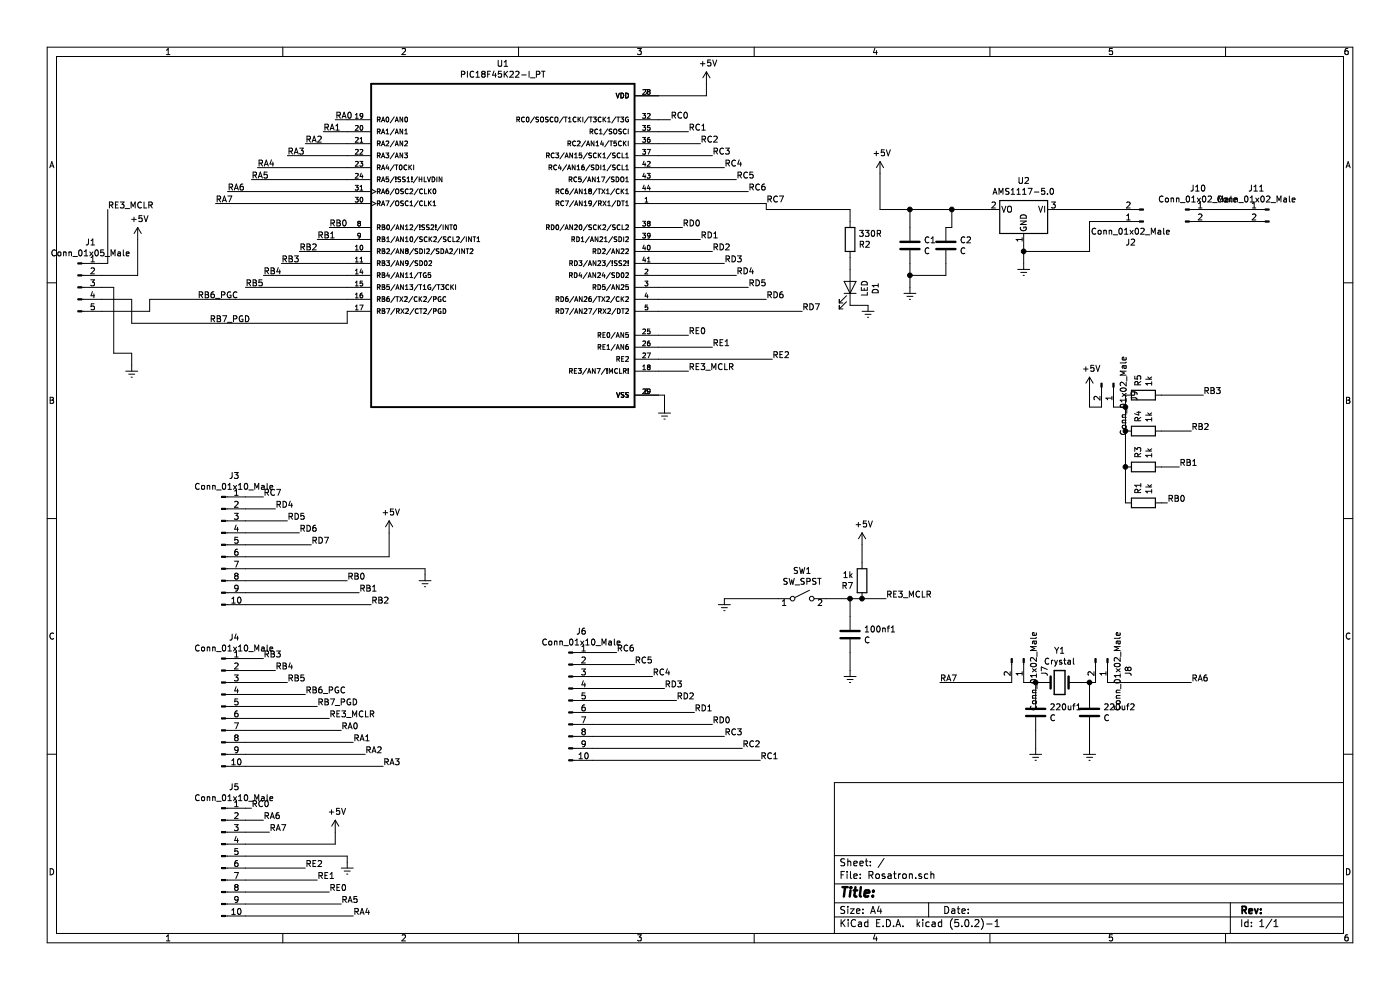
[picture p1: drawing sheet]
EESchema Schematic File Version 4
LIBS:Rosatron-cache
EELAYER 26 0
EELAYER END
$Descr A4 11693 8268
encoding utf-8
Sheet 1 1
Title ""
Date ""
Rev ""
Comp ""
Comment1 ""
Comment2 ""
Comment3 ""
Comment4 ""
$EndDescr
$Comp
L PIC18F45K22-I_PT:PIC18F45K22-I_PT U1
U 1 1
P 4200 2100
F 0 "U1" H 4200 3670 50  0000 C CNN
F 1 "PIC18F45K22-I_PT" H 4200 3579 50  0000 C CNN
F 2 "PIC18F45K22-I_PT:pic18f45k22-i&slash_pt" H 4200 2100 50  0001 L BNN
F 3 "PIC18 Series 1536 B RAM 32 kB Flash 8-Bit Microcontroller SMT - TQFP-44" H 4200 2100 50  0001 L BNN
F 4 "TQFP-44 Microchip" H 4200 2100 50  0001 L BNN "Campo4"
F 5 "Microchip" H 4200 2100 50  0001 L BNN "Campo5"
F 6 "None" H 4200 2100 50  0001 L BNN "Campo6"
F 7 "PIC18F45K22-I/PT" H 4200 2100 50  0001 L BNN "Campo7"
F 8 "Unavailable" H 4200 2100 50  0001 L BNN "Campo8"
	1    4200 2100
	1    0    0    -1  
$EndComp
$Comp
L Regulator_Linear:AMS1117-5.0 U2
U 1 1
P 8550 1750
F 0 "U2" H 8550 1992 50  0000 C CNN
F 1 "AMS1117-5.0" H 8550 1901 50  0000 C CNN
F 2 "Package_TO_SOT_SMD:SOT-223-3_TabPin2" H 8550 1950 50  0001 C CNN
F 3 "http://www.advanced-monolithic.com/pdf/ds1117.pdf" H 8650 1500 50  0001 C CNN
	1    8550 1750
	-1   0    0    -1  
$EndComp
$Comp
L Device:C C2
U 1 1
P 7900 2050
F 0 "C2" H 8015 2096 50  0000 L CNN
F 1 "C" H 8015 2005 50  0000 L CNN
F 2 "Capacitor_SMD:C_0603_1608Metric_Pad1.05x0.95mm_HandSolder" H 7938 1900 50  0001 C CNN
F 3 "~" H 7900 2050 50  0001 C CNN
	1    7900 2050
	1    0    0    -1  
$EndComp
$Comp
L Device:C C1
U 1 1
P 7600 2050
F 0 "C1" H 7715 2096 50  0000 L CNN
F 1 "C" H 7715 2005 50  0000 L CNN
F 2 "Capacitor_SMD:C_0603_1608Metric_Pad1.05x0.95mm_HandSolder" H 7638 1900 50  0001 C CNN
F 3 "~" H 7600 2050 50  0001 C CNN
	1    7600 2050
	1    0    0    -1  
$EndComp
$Comp
L power:+5V #PWR0101
U 1 1
P 7350 1450
F 0 "#PWR0101" H 7350 1300 50  0001 C CNN
F 1 "+5V" H 7365 1623 50  0000 C CNN
F 2 "" H 7350 1450 50  0001 C CNN
F 3 "" H 7350 1450 50  0001 C CNN
	1    7350 1450
	1    0    0    -1  
$EndComp
$Comp
L power:+5V #PWR0102
U 1 1
P 5900 700
F 0 "#PWR0102" H 5900 550 50  0001 C CNN
F 1 "+5V" H 5915 873 50  0000 C CNN
F 2 "" H 5900 700 50  0001 C CNN
F 3 "" H 5900 700 50  0001 C CNN
	1    5900 700 
	1    0    0    -1  
$EndComp
$Comp
L power:Earth #PWR0103
U 1 1
P 5550 3400
F 0 "#PWR0103" H 5550 3150 50  0001 C CNN
F 1 "Earth" H 5550 3250 50  0001 C CNN
F 2 "" H 5550 3400 50  0001 C CNN
F 3 "~" H 5550 3400 50  0001 C CNN
	1    5550 3400
	1    0    0    -1  
$EndComp
$Comp
L Connector:Conn_01x02_Male J2
U 1 1
P 9550 1850
F 0 "J2" H 9656 2028 50  0000 C CNN
F 1 "Conn_01x02_Male" H 9656 1937 50  0000 C CNN
F 2 "Connector_PinHeader_2.54mm:PinHeader_1x02_P2.54mm_Vertical" H 9550 1850 50  0001 C CNN
F 3 "~" H 9550 1850 50  0001 C CNN
	1    9550 1850
	-1   0    0    1   
$EndComp
$Comp
L power:Earth #PWR0105
U 1 1
P 7600 2400
F 0 "#PWR0105" H 7600 2150 50  0001 C CNN
F 1 "Earth" H 7600 2250 50  0001 C CNN
F 2 "" H 7600 2400 50  0001 C CNN
F 3 "~" H 7600 2400 50  0001 C CNN
	1    7600 2400
	1    0    0    -1  
$EndComp
Wire Wire Line
	7350 1450 7350 1750
Wire Wire Line
	7350 1750 7600 1750
Wire Wire Line
	7600 1900 7600 1750
Connection ~ 7600 1750
Wire Wire Line
	7950 1900 7900 1900
Wire Wire Line
	7950 1900 7950 1750
Wire Wire Line
	7600 1750 7950 1750
Wire Wire Line
	7600 2200 7600 2300
Wire Wire Line
	7900 2200 7900 2300
Wire Wire Line
	7900 2300 7600 2300
Connection ~ 7600 2300
Wire Wire Line
	7600 2300 7600 2400
Wire Wire Line
	8250 1750 7950 1750
Connection ~ 7950 1750
Wire Wire Line
	8550 2050 8550 2100
Wire Wire Line
	9350 1750 8850 1750
Wire Wire Line
	9350 1850 9100 1850
Wire Wire Line
	9100 1850 9100 2100
Wire Wire Line
	9100 2100 8550 2100
Connection ~ 8550 2100
Wire Wire Line
	8550 2100 8550 2200
Wire Wire Line
	5500 3300 5550 3300
Wire Wire Line
	5550 3300 5550 3400
Wire Wire Line
	2900 2700 2900 2600
$Comp
L power:Earth #PWR0111
U 1 1
P 9100 6250
F 0 "#PWR0111" H 9100 6000 50  0001 C CNN
F 1 "Earth" H 9100 6100 50  0001 C CNN
F 2 "" H 9100 6250 50  0001 C CNN
F 3 "~" H 9100 6250 50  0001 C CNN
	1    9100 6250
	1    0    0    -1  
$EndComp
$Comp
L power:Earth #PWR0110
U 1 1
P 8650 6250
F 0 "#PWR0110" H 8650 6000 50  0001 C CNN
F 1 "Earth" H 8650 6100 50  0001 C CNN
F 2 "" H 8650 6250 50  0001 C CNN
F 3 "~" H 8650 6250 50  0001 C CNN
	1    8650 6250
	1    0    0    -1  
$EndComp
$Comp
L Device:C 220uf1
U 1 1
P 8650 5950
F 0 "220uf1" H 8765 5996 50  0000 L CNN
F 1 "C" H 8765 5905 50  0000 L CNN
F 2 "Capacitor_SMD:C_0603_1608Metric_Pad1.05x0.95mm_HandSolder" H 8688 5800 50  0001 C CNN
F 3 "~" H 8650 5950 50  0001 C CNN
	1    8650 5950
	1    0    0    -1  
$EndComp
$Comp
L Device:C 220uf2
U 1 1
P 9100 5950
F 0 "220uf2" H 9215 5996 50  0000 L CNN
F 1 "C" H 9215 5905 50  0000 L CNN
F 2 "Capacitor_SMD:C_0603_1608Metric_Pad1.05x0.95mm_HandSolder" H 9138 5800 50  0001 C CNN
F 3 "~" H 9100 5950 50  0001 C CNN
	1    9100 5950
	1    0    0    -1  
$EndComp
$Comp
L Device:Crystal Y1
U 1 1
P 8850 5700
F 0 "Y1" H 8850 5968 50  0000 C CNN
F 1 "Crystal" H 8850 5877 50  0000 C CNN
F 2 "Crystal:Crystal_HC49-U_Vertical" H 8850 5700 50  0001 C CNN
F 3 "~" H 8850 5700 50  0001 C CNN
	1    8850 5700
	1    0    0    -1  
$EndComp
Text Label 900  1750 0    50   ~ 0
RE3_MCLR
Wire Wire Line
	900  1750 900  2200
Wire Wire Line
	900  2200 850  2200
Wire Wire Line
	1150 2300 1150 2000
Wire Wire Line
	850  2300 1150 2300
$Comp
L power:+5V #PWR0107
U 1 1
P 1150 2000
F 0 "#PWR0107" H 1150 1850 50  0001 C CNN
F 1 "+5V" H 1165 2173 50  0000 C CNN
F 2 "" H 1150 2000 50  0001 C CNN
F 3 "" H 1150 2000 50  0001 C CNN
	1    1150 2000
	1    0    0    -1  
$EndComp
Wire Wire Line
	1100 2950 1100 3050
Wire Wire Line
	950  2950 1100 2950
Wire Wire Line
	950  2400 950  2950
Wire Wire Line
	850  2400 950  2400
Wire Wire Line
	1100 2500 1100 2700
$Comp
L power:Earth #PWR0106
U 1 1
P 1100 3050
F 0 "#PWR0106" H 1100 2800 50  0001 C CNN
F 1 "Earth" H 1100 2900 50  0001 C CNN
F 2 "" H 1100 3050 50  0001 C CNN
F 3 "~" H 1100 3050 50  0001 C CNN
	1    1100 3050
	1    0    0    -1  
$EndComp
Wire Wire Line
	850  2500 1100 2500
Wire Wire Line
	1250 2600 1250 2500
Wire Wire Line
	850  2600 1250 2600
$Comp
L Connector:Conn_01x05_Male J1
U 1 1
P 650 2400
F 0 "J1" H 756 2778 50  0000 C CNN
F 1 "Conn_01x05_Male" H 756 2687 50  0000 C CNN
F 2 "Connector_PinHeader_2.54mm:PinHeader_1x05_P2.54mm_Vertical" H 650 2400 50  0001 C CNN
F 3 "~" H 650 2400 50  0001 C CNN
	1    650  2400
	1    0    0    -1  
$EndComp
$Comp
L power:+5V #PWR0108
U 1 1
P 9100 3250
F 0 "#PWR0108" H 9100 3100 50  0001 C CNN
F 1 "+5V" H 9115 3423 50  0000 C CNN
F 2 "" H 9100 3250 50  0001 C CNN
F 3 "" H 9100 3250 50  0001 C CNN
	1    9100 3250
	1    0    0    -1  
$EndComp
Wire Wire Line
	9700 3300 10050 3300
Wire Wire Line
	9700 3600 9950 3600
Wire Wire Line
	9700 3900 9850 3900
Wire Wire Line
	9700 4200 9750 4200
$Comp
L Device:R R5
U 1 1
P 9550 3300
F 0 "R5" H 9620 3346 50  0000 L CNN
F 1 "1k" H 9620 3255 50  0000 L CNN
F 2 "Resistor_SMD:R_0805_2012Metric_Pad1.15x1.40mm_HandSolder" V 9480 3300 50  0001 C CNN
F 3 "~" H 9550 3300 50  0001 C CNN
	1    9550 3300
	0    -1   -1   0   
$EndComp
Connection ~ 9400 3600
$Comp
L Device:R R4
U 1 1
P 9550 3600
F 0 "R4" H 9620 3646 50  0000 L CNN
F 1 "1k" H 9620 3555 50  0000 L CNN
F 2 "Resistor_SMD:R_0805_2012Metric_Pad1.15x1.40mm_HandSolder" V 9480 3600 50  0001 C CNN
F 3 "~" H 9550 3600 50  0001 C CNN
	1    9550 3600
	0    -1   -1   0   
$EndComp
Wire Wire Line
	9400 3900 9400 3600
Wire Wire Line
	9400 4200 9400 3900
Connection ~ 9400 3900
$Comp
L Device:R R3
U 1 1
P 9550 3900
F 0 "R3" H 9620 3946 50  0000 L CNN
F 1 "1k" H 9620 3855 50  0000 L CNN
F 2 "Resistor_SMD:R_0805_2012Metric_Pad1.15x1.40mm_HandSolder" V 9480 3900 50  0001 C CNN
F 3 "~" H 9550 3900 50  0001 C CNN
	1    9550 3900
	0    -1   -1   0   
$EndComp
$Comp
L Device:R R1
U 1 1
P 9550 4200
F 0 "R1" H 9620 4246 50  0000 L CNN
F 1 "1k" H 9620 4155 50  0000 L CNN
F 2 "Resistor_SMD:R_0805_2012Metric_Pad1.15x1.40mm_HandSolder" V 9480 4200 50  0001 C CNN
F 3 "~" H 9550 4200 50  0001 C CNN
	1    9550 4200
	0    -1   -1   0   
$EndComp
Wire Wire Line
	9100 6100 9100 6250
Wire Wire Line
	8650 6250 8650 6100
Wire Wire Line
	8550 5700 8650 5700
Wire Wire Line
	8650 5800 8650 5700
Connection ~ 8650 5700
Wire Wire Line
	8650 5700 8700 5700
Wire Wire Line
	9100 5800 9100 5700
Wire Wire Line
	9100 5700 9150 5700
Wire Wire Line
	9000 5700 9100 5700
Connection ~ 9100 5700
Wire Wire Line
	1100 2700 2900 2700
Wire Wire Line
	1250 2500 2900 2500
Wire Wire Line
	9100 3400 9100 3250
Wire Wire Line
	5500 800  5900 800 
Wire Wire Line
	5900 800  5900 700 
Wire Wire Line
	5500 1000 5600 1000
Wire Wire Line
	5500 1100 5750 1100
Wire Wire Line
	5500 1200 5850 1200
Wire Wire Line
	5500 1300 5950 1300
Wire Wire Line
	5500 1400 6050 1400
Wire Wire Line
	5500 1500 6150 1500
Wire Wire Line
	5500 1600 6250 1600
Wire Wire Line
	5500 1700 6400 1700
Wire Wire Line
	5500 1900 5700 1900
Wire Wire Line
	5500 2000 5850 2000
Wire Wire Line
	5500 2100 5950 2100
Wire Wire Line
	5500 2200 6050 2200
Wire Wire Line
	5500 2300 6150 2300
Wire Wire Line
	5500 2400 6250 2400
Wire Wire Line
	5500 2500 6400 2500
Wire Wire Line
	5500 2600 6700 2600
Wire Wire Line
	5500 2800 5750 2800
Wire Wire Line
	5500 2900 5950 2900
Wire Wire Line
	2900 1000 2800 1000
Wire Wire Line
	2900 1100 2700 1100
Wire Wire Line
	2900 1200 2550 1200
Wire Wire Line
	2900 1300 2400 1300
Wire Wire Line
	2900 1600 1900 1600
Wire Wire Line
	2900 1700 1800 1700
Wire Wire Line
	2900 1900 2750 1900
Wire Wire Line
	2900 2100 2500 2100
Wire Wire Line
	2900 2200 2350 2200
Wire Wire Line
	2900 2300 2200 2300
Wire Wire Line
	2900 2400 2050 2400
Text Label 5600 1000 0    50   ~ 0
RC0
Text Label 5750 1100 0    50   ~ 0
RC1
Text Label 5850 1200 0    50   ~ 0
RC2
Text Label 5950 1300 0    50   ~ 0
RC3
Text Label 6050 1400 0    50   ~ 0
RC4
Text Label 6150 1500 0    50   ~ 0
RC5
Text Label 6250 1600 0    50   ~ 0
RC6
Text Label 6400 1700 0    50   ~ 0
RC7
Text Label 5700 1900 0    50   ~ 0
RD0
Text Label 5850 2000 0    50   ~ 0
RD1
Text Label 5950 2100 0    50   ~ 0
RD2
Text Label 6050 2200 0    50   ~ 0
RD3
Text Label 6150 2300 0    50   ~ 0
RD4
Text Label 6250 2400 0    50   ~ 0
RD5
Text Label 6400 2500 0    50   ~ 0
RD6
Text Label 6700 2600 0    50   ~ 0
RD7
Text Label 5750 2800 0    50   ~ 0
RE0
Text Label 5950 2900 0    50   ~ 0
RE1
Text Label 2800 1000 0    50   ~ 0
RA0
Text Label 2700 1100 0    50   ~ 0
RA1
Text Label 2550 1200 0    50   ~ 0
RA2
Text Label 2400 1300 0    50   ~ 0
RA3
Text Label 2150 1400 0    50   ~ 0
RA4
Text Label 2100 1500 0    50   ~ 0
RA5
Wire Wire Line
	2100 1500 2900 1500
Wire Wire Line
	2650 2000 2900 2000
Text Label 1900 1600 0    50   ~ 0
RA6
Text Label 1800 1700 0    50   ~ 0
RA7
Text Label 2750 1900 0    50   ~ 0
RB0
Text Label 2650 2000 0    50   ~ 0
RB1
Text Label 2500 2100 0    50   ~ 0
RB2
Text Label 2200 2300 0    50   ~ 0
RB4
Text Label 2350 2200 0    50   ~ 0
RB3
Text Label 2050 2400 0    50   ~ 0
RB5
Text Label 1650 2500 0    50   ~ 0
RB6_PGC
Text Label 1750 2700 0    50   ~ 0
RB7_PGD
Wire Wire Line
	5500 3100 5750 3100
Text Label 5750 3100 0    50   ~ 0
RE3_MCLR
$Comp
L Connector:Conn_01x10_Male J3
U 1 1
P 1850 4550
F 0 "J3" H 1956 5128 50  0000 C CNN
F 1 "Conn_01x10_Male" H 1956 5037 50  0000 C CNN
F 2 "Connector_PinHeader_2.54mm:PinHeader_1x10_P2.54mm_Vertical" H 1850 4550 50  0001 C CNN
F 3 "~" H 1850 4550 50  0001 C CNN
	1    1850 4550
	1    0    0    -1  
$EndComp
$Comp
L Connector:Conn_01x10_Male J4
U 1 1
P 1850 5900
F 0 "J4" H 1956 6478 50  0000 C CNN
F 1 "Conn_01x10_Male" H 1956 6387 50  0000 C CNN
F 2 "Connector_PinHeader_2.54mm:PinHeader_1x10_P2.54mm_Vertical" H 1850 5900 50  0001 C CNN
F 3 "~" H 1850 5900 50  0001 C CNN
	1    1850 5900
	1    0    0    -1  
$EndComp
$Comp
L Connector:Conn_01x10_Male J5
U 1 1
P 1850 7150
F 0 "J5" H 1956 7728 50  0000 C CNN
F 1 "Conn_01x10_Male" H 1956 7637 50  0000 C CNN
F 2 "Connector_PinHeader_2.54mm:PinHeader_1x10_P2.54mm_Vertical" H 1850 7150 50  0001 C CNN
F 3 "~" H 1850 7150 50  0001 C CNN
	1    1850 7150
	1    0    0    -1  
$EndComp
$Comp
L Connector:Conn_01x10_Male J6
U 1 1
P 4750 5850
F 0 "J6" H 4856 6428 50  0000 C CNN
F 1 "Conn_01x10_Male" H 4856 6337 50  0000 C CNN
F 2 "Connector_PinHeader_2.54mm:PinHeader_1x10_P2.54mm_Vertical" H 4750 5850 50  0001 C CNN
F 3 "~" H 4750 5850 50  0001 C CNN
	1    4750 5850
	1    0    0    -1  
$EndComp
Wire Wire Line
	2050 4150 2200 4150
Wire Wire Line
	2050 4250 2300 4250
Wire Wire Line
	2050 4350 2400 4350
Wire Wire Line
	2050 4450 2500 4450
Wire Wire Line
	2050 4550 2600 4550
Wire Wire Line
	2050 4850 2900 4850
Wire Wire Line
	2050 4950 3000 4950
Wire Wire Line
	2050 5050 3100 5050
Wire Wire Line
	2050 5500 2200 5500
Wire Wire Line
	2050 5600 2300 5600
Wire Wire Line
	2050 5700 2400 5700
Wire Wire Line
	2050 5800 2550 5800
Wire Wire Line
	2050 5900 2650 5900
Wire Wire Line
	2050 6000 2750 6000
Wire Wire Line
	2050 6100 2850 6100
Wire Wire Line
	2050 6200 2950 6200
Wire Wire Line
	2050 6300 3050 6300
Wire Wire Line
	2050 6400 3200 6400
Wire Wire Line
	2050 6750 2100 6750
Wire Wire Line
	2050 6850 2200 6850
Wire Wire Line
	2050 6950 2250 6950
Wire Wire Line
	2050 7250 2550 7250
Wire Wire Line
	2050 7350 2650 7350
Wire Wire Line
	2050 7450 2750 7450
Wire Wire Line
	2050 7550 2850 7550
Wire Wire Line
	2050 7650 2950 7650
Wire Wire Line
	4950 5450 5150 5450
Wire Wire Line
	4950 5550 5300 5550
Wire Wire Line
	4950 5650 5450 5650
Wire Wire Line
	4950 5750 5550 5750
Wire Wire Line
	4950 5850 5650 5850
Wire Wire Line
	4950 5950 5800 5950
Wire Wire Line
	4950 6050 5950 6050
Wire Wire Line
	4950 6150 6050 6150
Wire Wire Line
	4950 6250 6200 6250
Wire Wire Line
	4950 6350 6350 6350
Text Label 2200 4150 0    50   ~ 0
RC7
Text Label 2300 4250 0    50   ~ 0
RD4
Text Label 2400 4350 0    50   ~ 0
RD5
Text Label 2500 4450 0    50   ~ 0
RD6
Text Label 2600 4550 0    50   ~ 0
RD7
Text Label 2900 4850 0    50   ~ 0
RB0
Text Label 3000 4950 0    50   ~ 0
RB1
Text Label 3100 5050 0    50   ~ 0
RB2
Text Label 2200 5500 0    50   ~ 0
RB3
Text Label 2300 5600 0    50   ~ 0
RB4
Text Label 2400 5700 0    50   ~ 0
RB5
Text Label 2550 5800 0    50   ~ 0
RB6_PGC
Text Label 2650 5900 0    50   ~ 0
RB7_PGD
Text Label 2750 6000 0    50   ~ 0
RE3_MCLR
Text Label 2850 6100 0    50   ~ 0
RA0
Text Label 2950 6200 0    50   ~ 0
RA1
Text Label 3050 6300 0    50   ~ 0
RA2
Text Label 3200 6400 0    50   ~ 0
RA3
Text Label 2100 6750 0    50   ~ 0
RC0
Text Label 2200 6850 0    50   ~ 0
RA6
Text Label 2250 6950 0    50   ~ 0
RA7
Text Label 2550 7250 0    50   ~ 0
RE2
Text Label 2650 7350 0    50   ~ 0
RE1
Text Label 2750 7450 0    50   ~ 0
RE0
Text Label 2850 7550 0    50   ~ 0
RA5
Text Label 2950 7650 0    50   ~ 0
RA4
Text Label 5150 5450 0    50   ~ 0
RC6
Text Label 5300 5550 0    50   ~ 0
RC5
Text Label 5450 5650 0    50   ~ 0
RC4
Text Label 5550 5750 0    50   ~ 0
RD3
Text Label 5650 5850 0    50   ~ 0
RD2
Text Label 5800 5950 0    50   ~ 0
RD1
Text Label 5950 6050 0    50   ~ 0
RD0
Text Label 6050 6150 0    50   ~ 0
RC3
Text Label 6200 6250 0    50   ~ 0
RC2
Text Label 6350 6350 0    50   ~ 0
RC1
$Comp
L power:Earth #PWR0112
U 1 1
P 3550 4800
F 0 "#PWR0112" H 3550 4550 50  0001 C CNN
F 1 "Earth" H 3550 4650 50  0001 C CNN
F 2 "" H 3550 4800 50  0001 C CNN
F 3 "~" H 3550 4800 50  0001 C CNN
	1    3550 4800
	1    0    0    -1  
$EndComp
$Comp
L power:Earth #PWR0113
U 1 1
P 2900 7200
F 0 "#PWR0113" H 2900 6950 50  0001 C CNN
F 1 "Earth" H 2900 7050 50  0001 C CNN
F 2 "" H 2900 7200 50  0001 C CNN
F 3 "~" H 2900 7200 50  0001 C CNN
	1    2900 7200
	1    0    0    -1  
$EndComp
$Comp
L power:+5V #PWR0114
U 1 1
P 3250 4450
F 0 "#PWR0114" H 3250 4300 50  0001 C CNN
F 1 "+5V" H 3265 4623 50  0000 C CNN
F 2 "" H 3250 4450 50  0001 C CNN
F 3 "" H 3250 4450 50  0001 C CNN
	1    3250 4450
	1    0    0    -1  
$EndComp
$Comp
L power:+5V #PWR0115
U 1 1
P 2800 6950
F 0 "#PWR0115" H 2800 6800 50  0001 C CNN
F 1 "+5V" H 2815 7123 50  0000 C CNN
F 2 "" H 2800 6950 50  0001 C CNN
F 3 "" H 2800 6950 50  0001 C CNN
	1    2800 6950
	1    0    0    -1  
$EndComp
Wire Wire Line
	2050 4750 3550 4750
Wire Wire Line
	3250 4650 3250 4450
Wire Wire Line
	2050 4650 3250 4650
Wire Wire Line
	2800 7050 2800 6950
Wire Wire Line
	2050 7050 2800 7050
Wire Wire Line
	2050 7150 2900 7150
$Comp
L Connector:Conn_01x02_Male J7
U 1 1
P 8550 5500
F 0 "J7" H 8656 5678 50  0000 C CNN
F 1 "Conn_01x02_Male" H 8656 5587 50  0000 C CNN
F 2 "Connector_PinHeader_2.54mm:PinHeader_1x02_P2.54mm_Vertical" H 8550 5500 50  0001 C CNN
F 3 "~" H 8550 5500 50  0001 C CNN
	1    8550 5500
	0    1    1    0   
$EndComp
$Comp
L Connector:Conn_01x02_Male J8
U 1 1
P 9250 5500
F 0 "J8" H 9356 5678 50  0000 C CNN
F 1 "Conn_01x02_Male" H 9356 5587 50  0000 C CNN
F 2 "Connector_PinHeader_2.54mm:PinHeader_1x02_P2.54mm_Vertical" H 9250 5500 50  0001 C CNN
F 3 "~" H 9250 5500 50  0001 C CNN
	1    9250 5500
	0    1    1    0   
$EndComp
Wire Wire Line
	9250 5700 9950 5700
Wire Wire Line
	8450 5700 7850 5700
$Comp
L Connector:Conn_01x02_Male J9
U 1 1
P 9300 3200
F 0 "J9" H 9406 3378 50  0000 C CNN
F 1 "Conn_01x02_Male" H 9406 3287 50  0000 C CNN
F 2 "Connector_PinHeader_2.54mm:PinHeader_1x02_P2.54mm_Vertical" H 9300 3200 50  0001 C CNN
F 3 "~" H 9300 3200 50  0001 C CNN
	1    9300 3200
	0    1    1    0   
$EndComp
Wire Wire Line
	9400 3300 9400 3400
Wire Wire Line
	9300 3400 9400 3400
Connection ~ 9400 3400
Wire Wire Line
	9400 3400 9400 3600
Wire Wire Line
	9200 3400 9100 3400
$Comp
L Switch:SW_SPST SW1
U 1 1
P 6700 5000
F 0 "SW1" H 6700 5235 50  0000 C CNN
F 1 "SW_SPST" H 6700 5144 50  0000 C CNN
F 2 "Button_Switch_SMD:SW_DIP_SPSTx01_Slide_6.7x4.1mm_W6.73mm_P2.54mm_LowProfile_JPin" H 6700 5000 50  0001 C CNN
F 3 "" H 6700 5000 50  0001 C CNN
	1    6700 5000
	1    0    0    -1  
$EndComp
Wire Wire Line
	6500 5000 6050 5000
$Comp
L power:Earth #PWR0116
U 1 1
P 6050 5000
F 0 "#PWR0116" H 6050 4750 50  0001 C CNN
F 1 "Earth" H 6050 4850 50  0001 C CNN
F 2 "" H 6050 5000 50  0001 C CNN
F 3 "~" H 6050 5000 50  0001 C CNN
	1    6050 5000
	1    0    0    -1  
$EndComp
$Comp
L power:+5V #PWR0117
U 1 1
P 7200 4550
F 0 "#PWR0117" H 7200 4400 50  0001 C CNN
F 1 "+5V" H 7215 4723 50  0000 C CNN
F 2 "" H 7200 4550 50  0001 C CNN
F 3 "" H 7200 4550 50  0001 C CNN
	1    7200 4550
	1    0    0    -1  
$EndComp
$Comp
L Device:R R7
U 1 1
P 7200 4850
F 0 "R7" H 7270 4896 50  0000 L CNN
F 1 "1k" H 7270 4805 50  0000 L CNN
F 2 "Resistor_SMD:R_0805_2012Metric_Pad1.15x1.40mm_HandSolder" V 7130 4850 50  0001 C CNN
F 3 "~" H 7200 4850 50  0001 C CNN
	1    7200 4850
	-1   0    0    1   
$EndComp
Connection ~ 7200 5000
Wire Wire Line
	7200 5000 7400 5000
Wire Wire Line
	7200 4700 7200 4550
$Comp
L power:Earth #PWR0118
U 1 1
P 7100 5600
F 0 "#PWR0118" H 7100 5350 50  0001 C CNN
F 1 "Earth" H 7100 5450 50  0001 C CNN
F 2 "" H 7100 5600 50  0001 C CNN
F 3 "~" H 7100 5600 50  0001 C CNN
	1    7100 5600
	1    0    0    -1  
$EndComp
$Comp
L Device:C 100nf1
U 1 1
P 7100 5300
F 0 "100nf1" H 7215 5346 50  0000 L CNN
F 1 "C" H 7215 5255 50  0000 L CNN
F 2 "Capacitor_SMD:C_0603_1608Metric_Pad1.05x0.95mm_HandSolder" H 7138 5150 50  0001 C CNN
F 3 "~" H 7100 5300 50  0001 C CNN
	1    7100 5300
	1    0    0    -1  
$EndComp
Wire Wire Line
	7100 5450 7100 5600
Text Label 7400 5000 0    50   ~ 0
RE3_MCLR
Text Label 9950 5700 0    50   ~ 0
RA6
Text Label 7850 5700 0    50   ~ 0
RA7
Text Label 9750 4200 0    50   ~ 0
RB0
Text Label 9850 3900 0    50   ~ 0
RB1
Text Label 9950 3600 0    50   ~ 0
RB2
Text Label 10050 3300 0    50   ~ 0
RB3
Wire Wire Line
	7100 5150 7100 5000
Wire Wire Line
	6900 5000 7100 5000
Connection ~ 7100 5000
Wire Wire Line
	7100 5000 7200 5000
Wire Wire Line
	2150 1400 2900 1400
Wire Wire Line
	2900 7150 2900 7200
$Comp
L power:Earth #PWR0104
U 1 1
P 8550 2200
F 0 "#PWR0104" H 8550 1950 50  0001 C CNN
F 1 "Earth" H 8550 2050 50  0001 C CNN
F 2 "" H 8550 2200 50  0001 C CNN
F 3 "~" H 8550 2200 50  0001 C CNN
	1    8550 2200
	1    0    0    -1  
$EndComp
Wire Wire Line
	3550 4800 3550 4750
$Comp
L Connector:Conn_01x02_Male J11
U 1 1
P 10600 1750
F 0 "J11" H 10706 1928 50  0000 C CNN
F 1 "Conn_01x02_Male" H 10706 1837 50  0000 C CNN
F 2 "Connector_PinHeader_2.54mm:PinHeader_1x02_P2.54mm_Vertical" H 10600 1750 50  0001 C CNN
F 3 "~" H 10600 1750 50  0001 C CNN
	1    10600 1750
	-1   0    0    -1  
$EndComp
$Comp
L Connector:Conn_01x02_Male J10
U 1 1
P 9900 1750
F 0 "J10" H 10006 1928 50  0000 C CNN
F 1 "Conn_01x02_Male" H 10006 1837 50  0000 C CNN
F 2 "Connector_PinHeader_2.54mm:PinHeader_1x02_P2.54mm_Vertical" H 9900 1750 50  0001 C CNN
F 3 "~" H 9900 1750 50  0001 C CNN
	1    9900 1750
	1    0    0    -1  
$EndComp
Wire Wire Line
	10100 1750 10400 1750
Wire Wire Line
	10400 1850 10100 1850
$Comp
L Device:LED D1
U 1 1
P 7100 2400
F 0 "D1" H 7091 2616 50  0000 C CNN
F 1 "LED" H 7091 2525 50  0000 C CNN
F 2 "LED_SMD:LED_0805_2012Metric_Pad1.15x1.40mm_HandSolder" H 7100 2400 50  0001 C CNN
F 3 "~" H 7100 2400 50  0001 C CNN
	1    7100 2400
	0    1    -1   0   
$EndComp
$Comp
L Device:R R2
U 1 1
P 7100 2000
F 0 "R2" H 7170 2046 50  0000 L CNN
F 1 "330R" H 7170 1955 50  0000 L CNN
F 2 "Resistor_SMD:R_0805_2012Metric_Pad1.15x1.40mm_HandSolder" V 7030 2000 50  0001 C CNN
F 3 "~" H 7100 2000 50  0001 C CNN
	1    7100 2000
	1    0    0    1   
$EndComp
$Comp
L power:Earth #PWR0109
U 1 1
P 7250 2550
F 0 "#PWR0109" H 7250 2300 50  0001 C CNN
F 1 "Earth" H 7250 2400 50  0001 C CNN
F 2 "" H 7250 2550 50  0001 C CNN
F 3 "~" H 7250 2550 50  0001 C CNN
	1    7250 2550
	1    0    0    -1  
$EndComp
Wire Wire Line
	7250 2550 7100 2550
Wire Wire Line
	7100 2250 7100 2150
Wire Wire Line
	7100 1750 7100 1850
Wire Wire Line
	7100 1750 6400 1750
Wire Wire Line
	6400 1750 6400 1700
Wire Wire Line
	5500 3000 6450 3000
Text Label 6450 3000 0    50   ~ 0
RE2
$EndSCHEMATC
